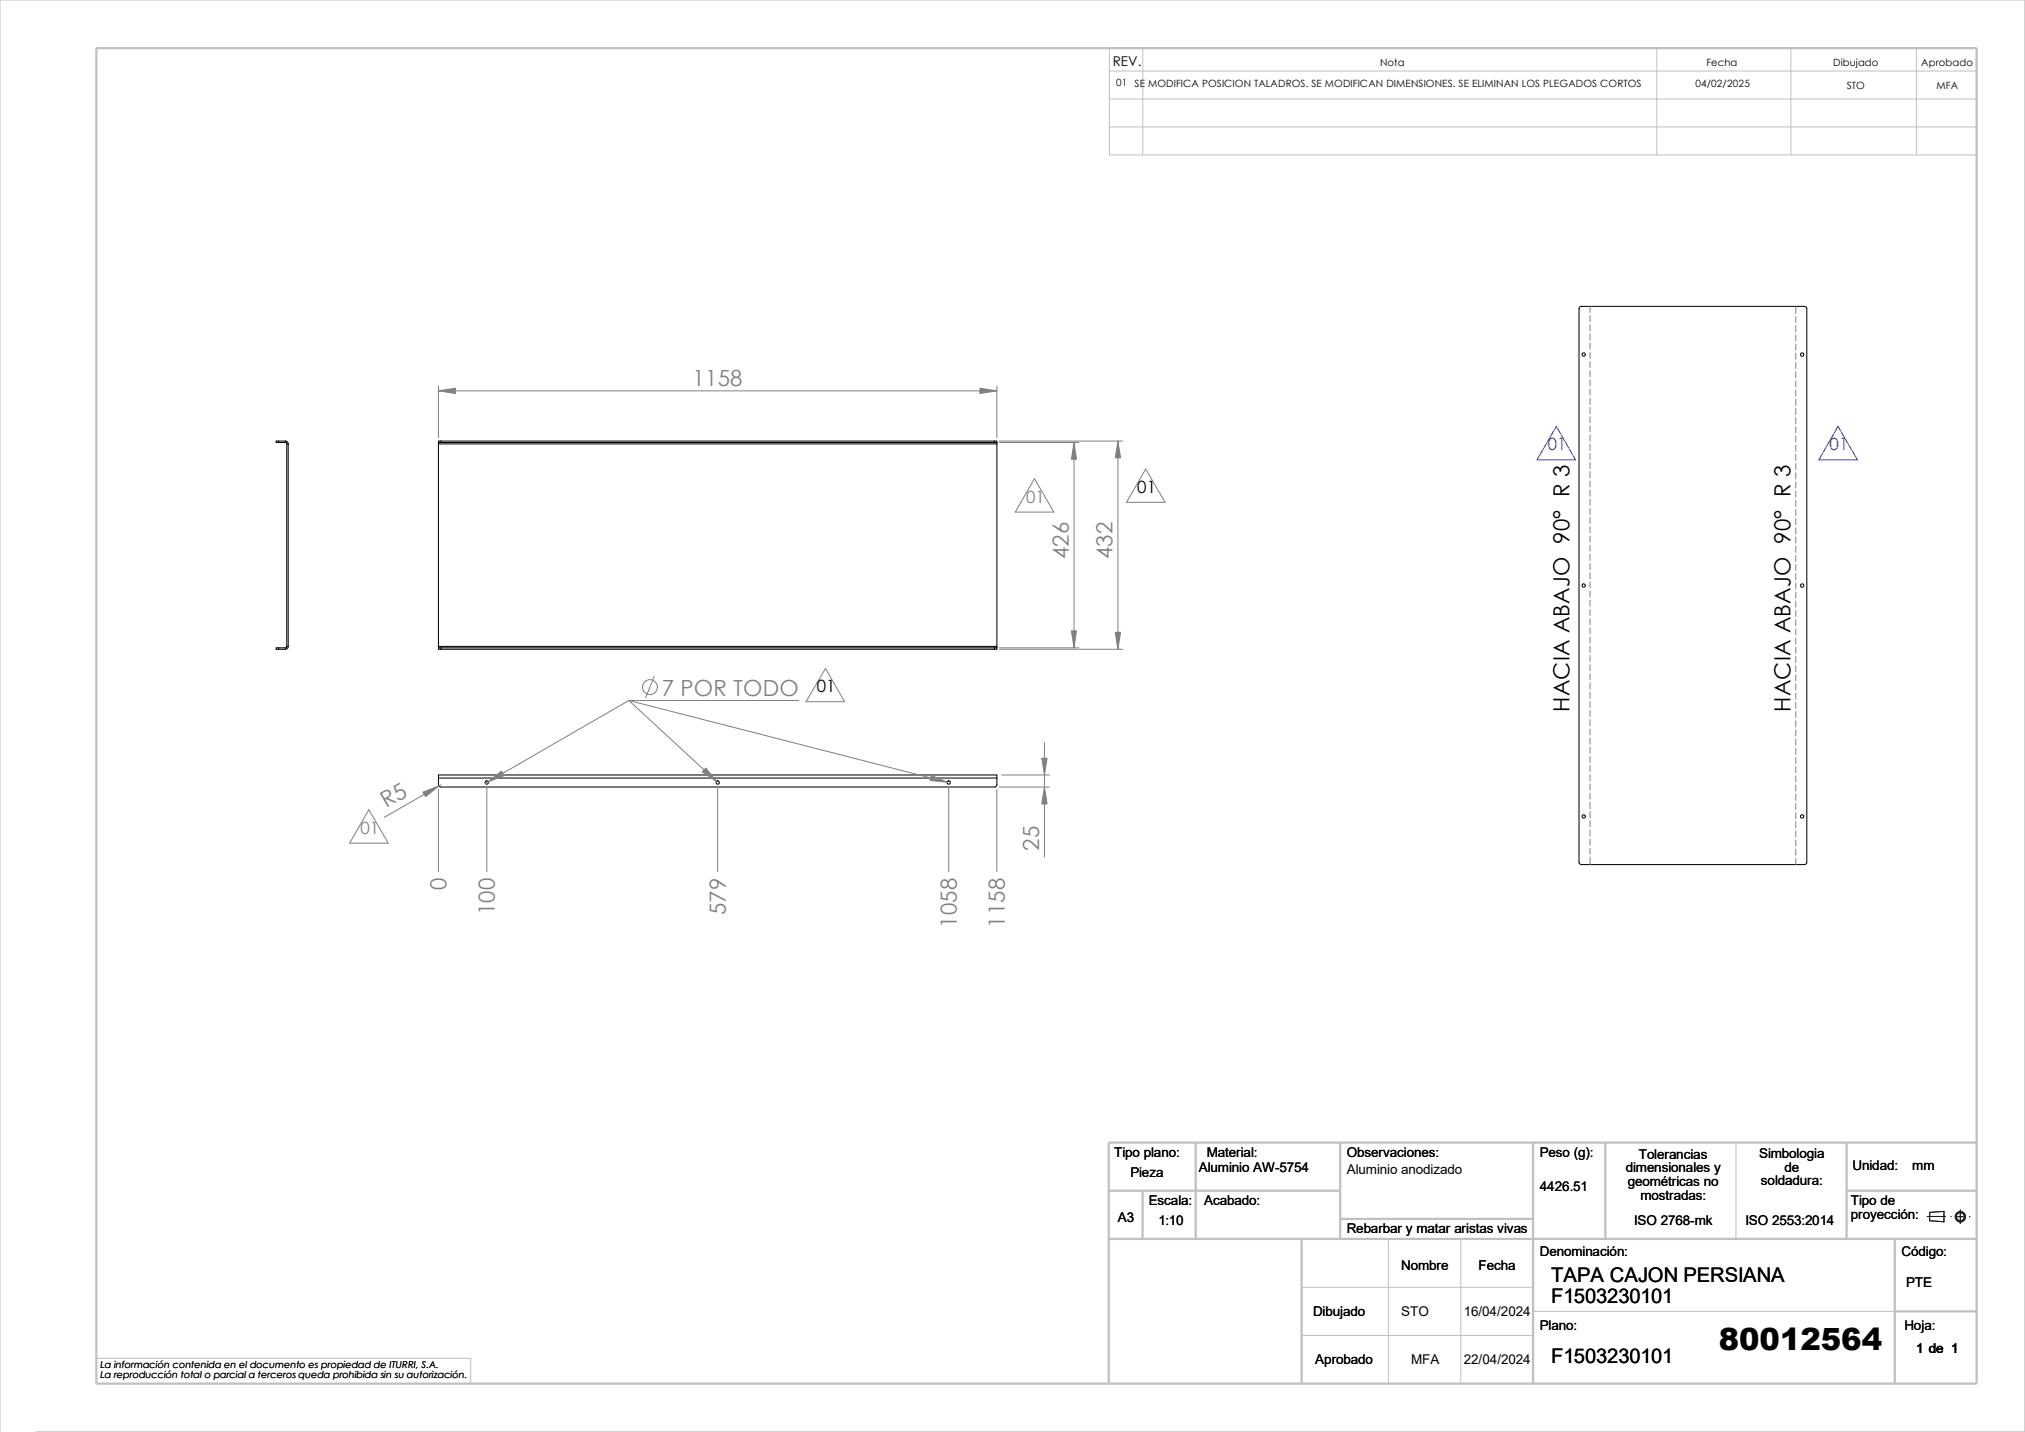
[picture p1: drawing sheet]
<svg xmlns="http://www.w3.org/2000/svg" width="420mm" height="297mm" viewBox="0 0 420 297" stroke-linecap="round" stroke-linejoin="round" font-family="sans-serif">
<g fill="none" stroke="#c0c0c0" stroke-width=".21">
<path d="M230.1 10h179.9v22.1h-179.9zM230.1 14.7h179.9M237 10v22.1M343.6 10v22.1M371.4 10v22.1M397.5 10v22.1M230.1 20.5h179.9M230.1 26.3h179.9M360 237v20M288 257v30M303 257v30M270 267h48"/>
<path d="M270 277h48M318 272h75M0 297v-297h419.9v297h-412.4M20 281.7h77.6v5.3"/>
</g>
<g fill="none" stroke="#c0c0c0" stroke-width=".47">
<path d="M20 10h390v277h-390zM248 237v20M278 237v20M318 237v50M333 237v20M383 237v20M410 237h-180v50M230 247h48M230 257h180M237 247v10M270 257v30M278 252.8h40"/>
<path d="M383 247h27M393 257v30M393 272h17"/>
</g>
<g fill="none" stroke="#191924" stroke-width=".21">
<path d="M399.7 252.3h3.8M400.2 251.5l3-.3v2.2l-3-.2zM404.6 252.3h.1M405.9 252.3h1.3M406.6 251v2.8M408.5 252.3h.1"/>
<circle cx="406.6" cy="252.4" r="1.07"/>
<circle cx="406.6" cy="252.4" r=".86"/>
</g>
<g fill="none" stroke="#000" stroke-width=".21">
<path d="M327.6 63.8l.3-.3h46.4l.4 .3v115.1v.2l-.4 .2h-46.4l-.4-.3zM57.8 91.5h1.4M57.8 91.8h1.4M57.8 91.5v.3M57.8 91.5h-.5v.3h.5M59.2 91.5v.3M59.2 91.5a.58 .58 0 0 1 .6 .6M59.2 91.8l.3 .3M59.5 92.1h.3M59.5 92.1v42M59.8 92.1v42M90.9 91.8v.3"/>
<path d="M90.9 92.1v42M90.9 92.1h115.9M90.9 91.8h.5M91.4 91.5h-.5v.3M91.4 91.5v.3M91.4 91.5h114.8M91.4 91.8h114.8M206.2 91.5h.6v.3M206.2 91.5v.3M206.2 91.8h.6M206.8 91.8v.3M206.8 92.1v42"/>
<path d="M57.8 134.4v.3M57.8 134.7h1.4M57.8 134.4h1.4M57.8 134.4h-.5v.3h.5M59.2 134.4v.3M59.5 134.1l-.3 .3M59.5 134.1h.3M59.8 134.1a.58 .58 0 0 1-.6 .6M90.9 134.4h.5M90.9 134.4v.3h.5M90.9 134.1v.3M90.9 134.1h115.9"/>
<path d="M91.4 134.7h114.8M91.4 134.4h114.8M91.4 134.4v.3M206.2 134.4h.6M206.2 134.4v.3M206.8 134.4v.3h-.6M206.8 134.1v.3M90.9 161.4v1.4l.4 .4h114.9h.3l.3-.3v-1.5M90.9 161.4v-.7h115.9v.7M90.9 161.4h115.9"/>
<circle cx="328.5" cy="73.6" r=".34"/>
<circle cx="373.8" cy="73.5" r=".35"/>
<circle cx="328.5" cy="121.4" r=".35"/>
<circle cx="373.8" cy="121.4" r=".36"/>
<circle cx="100.9" cy="162.3" r=".34"/>
<circle cx="148.8" cy="162.3" r=".35"/>
<circle cx="196.7" cy="162.3" r=".34"/>
<circle cx="328.5" cy="169.4" r=".34"/>
<circle cx="373.8" cy="169.3" r=".35"/>
</g>
<path d="M322.8 88.4l4 7h-8zM381.2 88.4l4 7h-8z" fill="none" stroke="#00f" stroke-width=".21"/>
<g fill="none" stroke="#808080" stroke-width=".21">
<path d="M329.8 63.5v1.3M329.8 65.4v1.3M329.8 67.4v1.2M329.8 69.3v1.2M329.8 71.2v1.2M329.8 73.1v1.2M329.8 75v1.2M329.8 76.9v1.2M329.8 78.8v1.3M372.4 63.5v1.5M372.4 65.7v1.2M372.4 67.6v1.2"/>
<path d="M372.4 69.5v1.2M372.4 71.4v1.2M372.4 73.3v1.2M372.4 75.2v1.3M372.4 77.1v1.3M372.4 79v1.3M90.9 80.1v10.7M90.9 81.1h115.9M206.8 80.1v10.7M207.3 91.5h25.5M207.3 91.8h16.4M214.5 99.3l4.1 6.9h-8z"/>
<path d="M222.8 91.8v42.6M231.9 91.5v43.2M237.6 97.3l4 6.9h-8zM329.8 80.7v1.3M329.8 82.6v1.3M329.8 84.5v1.3M329.8 86.4v1.3M329.8 88.3v1.3M329.8 90.2v1.3M329.8 92.1v1.3M329.8 94v1.3M329.8 95.9v1.3"/>
<path d="M329.8 97.8v1.3M329.8 99.7v1.3M372.4 80.9v1.3M372.4 82.8v1.3M372.4 84.7v1.3M372.4 86.6v1.3M372.4 88.5v1.3M372.4 90.4v1.3M372.4 92.3v1.3M372.4 94.2v1.3M372.4 96.1v1.3M372.4 98v1.3"/>
<path d="M372.4 99.9v1.3M329.8 101.6v1.3M329.8 103.5v1.3M329.8 105.5v1.2M329.8 107.4v1.2M329.8 109.3v1.2M329.8 111.2v1.2M329.8 113.1v1.2M329.8 115v1.2M329.8 116.9v1.3M329.8 118.8v1.3M372.4 101.9v1.2"/>
<path d="M372.4 103.8v1.2M372.4 105.7v1.2M372.4 107.6v1.2M372.4 109.5v1.2M372.4 111.4v1.2M372.4 113.3v1.3M372.4 115.2v1.3M372.4 117.1v1.3M372.4 119v1.3M171.2 138.6l4 6.9h-8zM207.3 134.7h25.5M207.3 134.4h16.4"/>
<path d="M329.8 120.7v1.3M329.8 122.6v1.3M329.8 124.5v1.3M329.8 126.4v1.3M329.8 128.3v1.3M329.8 130.2v1.3M329.8 132.1v1.3M329.8 134v1.3M329.8 135.9v1.3M329.8 137.8v1.3M329.8 139.7v1.3M372.4 120.9v1.3"/>
<path d="M372.4 122.8v1.3M372.4 124.7v1.3M372.4 126.6v1.3M372.4 128.5v1.3M372.4 130.4v1.3M372.4 132.3v1.3M372.4 134.2v1.3M372.4 136.1v1.3M372.4 138v1.3M372.4 140v1.2M130.4 145.3h35.3M130.4 145.3l18.2 16.8"/>
<path d="M130.4 145.3l66 16.9M130.4 145.3l-29.7 17.2M135.7 140.3l-1.8 4.4M216.6 154v23.8M329.8 141.6v1.3M329.8 143.6v1.2M329.8 145.5v1.2M329.8 147.4v1.2M329.8 149.3v1.2M329.8 151.2v1.2M329.8 153.1v1.2M329.8 155v1.3"/>
<path d="M329.8 156.9v1.3M329.8 158.8v1.3M372.4 141.9v1.2M372.4 143.8v1.2M372.4 145.7v1.2M372.4 147.6v1.2M372.4 149.5v1.2M372.4 151.4v1.3M372.4 153.3v1.3M372.4 155.2v1.3M372.4 157.1v1.3M372.4 159v1.3"/>
<path d="M76.5 167.9l4 7h-8zM90.9 163.7v17.1M91.4 162.8l-11.7 6.7M101 163.3v17.5M148.8 163.3v17.5M196.8 163.3v17.5M206.8 163.7v17.1M207.3 163.2h10.3M207.7 160.7h9.9M329.8 160.7v1.3M329.8 162.6v1.3M329.8 164.5v1.3"/>
<path d="M329.8 166.4v1.3M329.8 168.3v1.3M329.8 170.2v1.3M329.8 172.1v1.3M329.8 174v1.3M329.8 175.9v1.3M329.8 177.8v1.5M372.4 160.9v1.3M372.4 162.8v1.3M372.4 164.7v1.3M372.4 166.6v1.3M372.4 168.5v1.3"/>
<path d="M372.4 170.4v1.3M372.4 172.3v1.3M372.4 174.2v1.3M372.4 176.1v1.3M372.4 178.1v1.2"/>
<circle cx="134.8" cy="142.5" r="1.55"/>
</g>
<g fill="#808080" stroke="#808080" stroke-width=".21">
<path d="M231.9 91.5l.5 3.5h-1.1z"/>
<path d="M231.3 131.1h1.1l-.5 3.6z"/>
<path d="M203.2 80.5l3.6 .6-3.6 .5z"/>
<path d="M90.9 81.1l3.5-.6v1.1z"/>
<path d="M222.8 91.8l.5 3.5h-1.1z"/>
<path d="M222.2 130.9h1.1l-.5 3.5z"/>
<path d="M87.7 164.3l3.3-1.3-2.7 2.2z"/>
<path d="M216.6 163.2l.6 3.6h-1.1z"/>
<path d="M216.1 157.3h1.1l-.6 3.4z"/>
<path d="M101.3 162.1l2.7-2.2 .6 1z"/>
<path d="M146.4 159.3l2.2 2.8-2.9-2z"/>
<path d="M193.2 160.8l3.2 1.4-3.5-.3z"/>
</g>
<text font-size="6.3" x="356.5" y="280.1">80012564</text>
<g font-size="4.6" fill="#808080">
<text x="143.6" y="80.1">1158</text>
<text x="221.7" y="116" transform="rotate(-90 221.7 116)">426</text>
<text x="230.8" y="116" transform="rotate(-90 230.8 116)">432</text>
<text x="137.3" y="144.3">7 POR TODO</text>
<text x="80.1" y="167.7" transform="rotate(-30 80.1 167.7)">R5</text>
<text x="215.5" y="176.5" transform="rotate(-90 215.5 176.5)">25</text>
<text x="92.6" y="184.7" transform="rotate(-90 92.6 184.7)">0</text>
<text x="102.6" y="189.8" transform="rotate(-90 102.6 189.8)">100</text>
<text x="150.5" y="189.8" transform="rotate(-90 150.5 189.8)">579</text>
<text x="198.4" y="192.4" transform="rotate(-90 198.4 192.4)">1058</text>
<text x="208.4" y="192.4" transform="rotate(-90 208.4 192.4)">1158</text>
</g>
<g font-size="4.6">
<text x="325.5" y="147.6" transform="rotate(-90 325.5 147.6)">HACIA ABAJO 90° R 3</text>
<text x="371.3" y="147.6" transform="rotate(-90 371.3 147.6)">HACIA ABAJO 90° R 3</text>
</g>
<g font-size="4.2">
<text x="321.7" y="265.9">TAPA CAJON PERSIANA</text>
<text x="321.7" y="270.2">F1503230101</text>
<text x="321.7" y="282.8">F1503230101</text>
</g>
<g font-size="3.5" fill="#00f">
<text x="321" y="93.4">01</text>
<text x="379.5" y="93.4">01</text>
</g>
<g font-size="3.5" fill="#808080">
<text x="212.8" y="104.2">01</text>
<text x="74.8" y="172.9">01</text>
</g>
<g font-size="3.5">
<text x="235.9" y="102.2">01</text>
<text x="169.4" y="143.6">01</text>
</g>
<g font-size="2.8">
<text x="230.8" y="13.6">REV.</text>
<text x="231.1" y="239.9">Tipo plano:</text>
<text x="250.3" y="239.9">Material:</text>
<text x="279.3" y="239.9">Observaciones:</text>
<text x="319.4" y="239.9">Peso (g):</text>
<text x="234.4" y="244.1">Pieza</text>
<text x="248.6" y="243">Aluminio AW-5754</text>
<text x="279.3" y="243.4">Aluminio anodizado</text>
<text x="337.2" y="243.2">dimensionales y</text>
<text x="337.6" y="246">geométricas no</text>
<text x="339.9" y="240.3">Tolerancias</text>
<text x="364.8" y="240.2">Simbologia</text>
<text x="365.2" y="245.9">soldadura:</text>
<text x="370.1" y="243">de</text>
<text x="384.2" y="242.7">Unidad:</text>
<text x="396.6" y="242.7">mm</text>
<text x="238.3" y="250">Escala:</text>
<text x="249.7" y="250">Acabado:</text>
<text x="319.4" y="246.9">4426.51</text>
<text x="340.2" y="248.8">mostradas:</text>
<text x="383.9" y="250">Tipo de</text>
<text x="231.8" y="253.4">A3</text>
<text x="240.2" y="254">1:10</text>
<text x="279.3" y="255.7">Rebarbar y matar aristas vivas</text>
<text x="338.9" y="254">ISO 2768-mk</text>
<text x="362" y="254">ISO 2553:2014</text>
<text x="383.9" y="252.8">proyección:</text>
<text x="290.6" y="263.4">Nombre</text>
<text x="306.7" y="263.4">Fecha</text>
<text x="319.4" y="260.6">Denominación:</text>
<text x="394.4" y="260.6">Código:</text>
<text x="395.4" y="266.9">PTE</text>
<text x="272.3" y="273">Dibujado</text>
<text x="290.6" y="273">STO</text>
<text x="303.6" y="273">16/04/2024</text>
<text x="319.4" y="275.8">Plano:</text>
<text x="395" y="275.8">Hoja:</text>
<text x="397.4" y="280.6">1 de 1</text>
<text x="272.8" y="282.8">Aprobado</text>
<text x="292.7" y="282.8">MFA</text>
<text x="303.6" y="282.8">22/04/2024</text>
</g>
<g font-size="2.1">
<text x="231.5" y="17.8">01</text>
<text x="235.3" y="17.9">SE MODIFICA POSICION TALADROS. SE MODIFICAN DIMENSIONES. SE ELIMINAN LOS PLEGADOS CORTOS</text>
<text x="286.2" y="13.6">Nota</text>
<text x="353.9" y="13.6">Fecha</text>
<text x="380.2" y="13.6">Dibujado</text>
<text x="398.5" y="13.6">Aprobado</text>
<text x="351.6" y="18">04/02/2025</text>
<text x="383" y="18.4">STO</text>
<text x="401.6" y="18.4">MFA</text>
</g>
<g font-size="2">
<text x="20.8" y="285.8">La reproducción total o parcial a terceros queda prohibida sin su autorización.</text>
<text x="20.8" y="283.8">La información contenida en el documento es propiedad de ITURRI, S.A.</text>
</g>
</svg>
